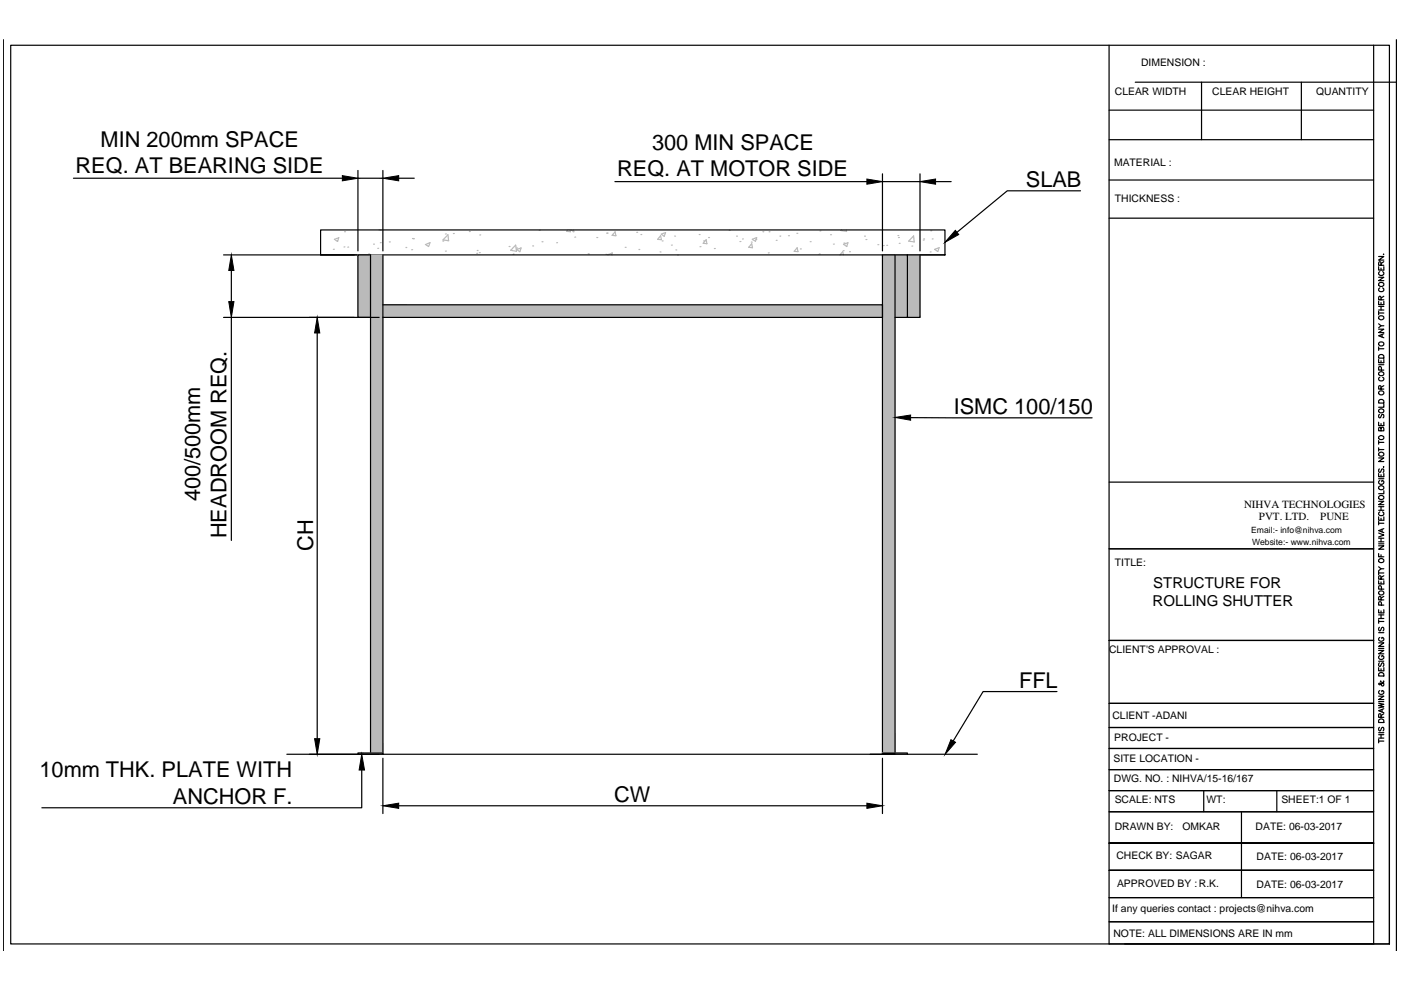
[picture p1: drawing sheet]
<svg xmlns="http://www.w3.org/2000/svg" width="297mm" height="210mm" viewBox="0 0 297 210" stroke-linecap="round" stroke-linejoin="round" font-family="sans-serif">
<!-- layer: 0 -->
<g fill="none" stroke="#bababa" stroke-width=".25">
<path d="M70.7 52.9h.1M70.9 50.7l.9-.3-.2 .8zM72.9 52.4h.1M73.1 49.1h.1M73.7 52.4h.1M78.2 53.8h.1M79.2 51.8h.1M80.1 52.6h.1M80.3 48.8h.5M80.6 51.5h.1M82.5 51.3h.1M86 52.5h.1"/>
<path d="M87.3 52.9h.1M87.4 50.6h.1M87.7 50.6h.1M90.2 51.8l1-.3-.3 .8zM93.9 51.1h.1M94.4 49.6h.1M94.4 53.2h.1M95 49.8l.1 1.2-1.2-.1zM96.1 49.5h.1M99.5 49.1h.1M101.1 53.7h.1M101.2 53.1h.1"/>
<path d="M101.6 53.6h.1M101.7 49.8h.1M107.9 52.3h.1M108.8 53.9h.1M109.3 52l.2 1.3-1.2-.2zM109.5 52.6h.1M109.5 52.9l1-.3-.3 .8zM112.9 52.1h.1M114.3 48.8h.1M114.9 51.3h.1M118 51.5h.1M120.4 48.8l-.3 .3h.8l-.1-.3"/>
<path d="M121.1 48.8l.4 .2 .1-.2M121.5 49.1h.1M121.9 50.3h.1M124.7 53.8h.1M126.5 50.4h.1M128.5 53.9h.1M128.6 49.4h.1M128.7 49.4h.1M128.9 54l.9-.4-.1 .4M129.9 49.9h.1M130.4 49.1l.2 .9-.8-.1zM132.5 52.4h.1"/>
<path d="M135 49.3h.1M135.5 52.9h.1M135.9 49.7h.1M139.9 53.4h.1M140.1 50l.1 .8-.8-.1zM140.2 49.6l.9-.3-.3 .8zM140.4 51.1h.1M142.4 52h.1M143 50.1h.1M143.3 53h.1M143.6 54h.1M148.2 49.7h.1"/>
<path d="M148.4 52.3h.1M149.2 51.1h.1M149.7 50.8l.2 .9-.8-.1zM150.2 50.4h.1M151.5 52.7h.1M154.6 48.8h.1M156.2 50.1h.1M156.9 51.2h.1M157.4 50.7h.1M159.3 51.3h.1M159.4 51.7l.1 .8-.8-.1zM159.5 50.7l.9-.3-.2 .8z"/>
<path d="M160.3 50.7h.1M161.7 49.1h.1M162.9 53.6h.1M163.1 49.1h.1M164.6 51h.1M165.3 50.1h.1M167.2 50h.1M168.9 49.5h.1M169 52.5l.2 .9-.8-.1zM169.7 52.8h.1M171.8 51.3h.1M173.7 53.8h.1"/>
<path d="M173.8 49h.1M176.1 49.8h.1M176.7 51.8h.1M178.1 54l.6-.6 .1 .6M178.4 48.8l-.1 .1 1.2 .2M178.8 53.2h.1M178.8 51.8l1-.3-.3 .8zM178.9 51.5h.1M179.4 48.8l.1 .3M180.1 53.4h.1M183.3 50.1h.1M183.6 50.8h.1"/>
<path d="M186.1 51.9h.1M187.3 52.1h.1M188 52h.1M190.4 49.9h.1M190.5 50.4h.1M190.7 51.6h.1M193.3 52.2h.1M193.7 50l.1 1.3-1.2-.2zM195.7 50.9h.1M195.8 50.7h.1M197.2 53.4h.1M197.3 48.9h.1"/>
<path d="M197.6 50.7h.1M198.1 52.9l1-.4-.3 .8z"/>
</g>
<g fill="none" stroke="#000" stroke-width=".25">
<path d="M.7 8.4v193.2M2.3 9.6h292.3v190.5h-292.3zM235.1 9.6v190.5h56.1v-190.5M240.7 17.4h55.4M254.7 17.4v12.2M275.9 17.4v12.2M296.1 8.4v193.2M15.6 37.8h57M75.9 36.1v17.1M75.9 37.8h5.3M81.2 36.1v17.1M84.5 37.8h3.3"/>
<path d="M130.4 38.5h53.4M187.1 36.9v16.3M187.1 38.5h8M195.1 36.9v16.3M198.4 38.5h3.3M235.1 29.6h56.1M235.1 23.4h56.1M235.1 38.2h56.1M47.4 54h33.8v105.9v-.2h-5.3v.2M49.1 57.3v6.7M68 48.8h132.3v5.2h-132.3zM187.1 54.3v-.3h2.7v105.7"/>
<path d="M192.4 54.3v-.3v13.3h-2.6M195.1 54v13.3h-2.7M200.3 54h-13.2v105.9h-2.6M229.1 40.5h-15.5l-10.7 8.8M235.1 46.3h56.1M292.3 58.8h1.1l-1.1 .7h1.1M292.3 56.5v.8h1.1v-.8M292.3 54.4h1.1l-1.1 .7h1.1M292.6 57.6a.45 .45 0 0 0-.3 .6 .45 .45 0 0 0 .7 .2 .42 .42 0 0 0 .4-.3 .42 .42 0 0 0-.3-.5M292.8 56.2v-.6l-.3-.1-.2 .1v.6h1.1M292.8 56.8v.5M293.3 53.9h.1"/>
<path d="M293.4 55.5l-.6 .4M47.4 67.3h33M49.1 67.3v47.3M67.3 70.6v86M78.6 67.3h-2.7v-13.3h2.7v105.7M81.2 64.6h105.9v2.7h-105.9M292.3 76.2v.7h1.1v-.7M292.3 69.8h1.1l-1.1 .7h1.1M292.3 63.9v.7h1.1v-.7M292.3 66v.7M292.3 73.6v.7M292.3 77.3h1.1"/>
<path d="M292.3 73.9h1.1M292.3 68.7l.5 .4M292.3 66.4h1.1M292.3 65.7h1.1M292.3 65h1.1M292.3 79a.51 .51 0 0 1 .8-.2 .51 .51 0 0 1 0 .8 .52 .52 0 0 1-.6 0 .52 .52 0 0 1-.2-.6zM292.3 75.4a.62 .62 0 0 1 1.1 .2v.3h-1.1zM292.3 67.2a.51 .51 0 0 1 .8-.3 .51 .51 0 0 1 .1 .8 .54 .54 0 0 1-.6 0 .54 .54 0 0 1-.3-.5zM292.6 80a.39 .39 0 0 0-.3 .5 .39 .39 0 0 0 .4 .3h.3a.39 .39 0 0 0 .4-.3 .39 .39 0 0 0-.3-.5M292.6 61a.46 .46 0 0 0-.3 .7 .46 .46 0 0 0 .7 .1 .42 .42 0 0 0 .4-.3 .42 .42 0 0 0-.3-.5M292.8 63.6v-.7l-.3-.1-.2 .1v.7h1.1M292.8 64.2v.4"/>
<path d="M292.8 65v.7M292.8 76.5v.4M292.9 78.5l-.1-.7h-.4l-.1 .7h1.1M293 70.9v.6M293.4 70.8l-1.1 .4 1.1 .4M293.4 69.1h-.6l-.5 .4M293.4 62.8l-.6 .4M193.1 88.5l38.4 .1M292.3 97.1h1.1l-1.1 .8h1.1M292.3 89.5v.7h1.1v-.7M292.3 93.4v.8M292.3 94.9v.8"/>
<path d="M292.3 95.3h1.1M292.3 93.8h1.1M292.3 96.1a.51 .51 0 0 1 .8-.2 .51 .51 0 0 1 0 .8 .52 .52 0 0 1-.6 0 .52 .52 0 0 1-.2-.6zM292.3 92.6a.51 .51 0 0 1 .8-.2 .51 .51 0 0 1 0 .8 .52 .52 0 0 1-.6 0 .52 .52 0 0 1-.2-.6zM292.3 86.9a.51 .51 0 0 1 .8-.2 .51 .51 0 0 1 0 .8 .52 .52 0 0 1-.6 0 .52 .52 0 0 1-.2-.6zM292.3 84.9a.62 .62 0 0 1 1.1 .2v.4h-1.1zM292.5 99.4l-.2 .3v.4h.4l.2-.6 .3-.1 .2 .3-.2 .4M292.5 87.9l-.2 .2v.4h.4l.2-.5 .3-.1 .2 .2-.2 .5M292.8 90.9l.2-.3 .3 .1 .1 .2v.4h-1.1l.1-.6 .2-.1 .2 .1v.6M292.8 82.5v-.6l-.4-.1-.1 .7h1.1M292.8 89.8v.4M293.4 98.9v.1z"/>
<path d="M293.4 85.7v.6h-1.1M293.4 81.8l-.6 .3M235.1 116.4h56.1M235.1 102.2h56.1M292.3 117.4v.7h1.1M292.3 115.7h1.1l-1.1 .7h1.1M292.3 113l1.1 .4-1.1 .5M292.3 109.6v.7h1.1v-.7M292.3 106.3h1.1l-1.1 .7h1.1M292.3 100.4v.7h1.1v-.7M292.3 110.6v.7M292.3 115.3h1.1"/>
<path d="M292.3 114.9h1.1M292.3 114.1h1.1M292.3 110.9h1.1M292.3 108.2h1.1M292.3 107.4h1.1M292.3 101.5h1.1M292.3 103.2a.51 .51 0 0 1 .8-.2 .51 .51 0 0 1 0 .8 .52 .52 0 0 1-.6 0 .52 .52 0 0 1-.2-.6zM292.6 108.5a.46 .46 0 0 0-.3 .7 .46 .46 0 0 0 .7 .1 .42 .42 0 0 0 .4-.3 .42 .42 0 0 0-.3-.5M292.6 101.9a.45 .45 0 0 0-.3 .6 .45 .45 0 0 0 .7 .2 .4 .4 0 0 0 .4-.4 .4 .4 0 0 0-.4-.4v.2M292.8 100.7v.4M292.8 107.4v.8M292.8 109.9v.4"/>
<path d="M292.8 114.1v.8M292.8 117.6v.5M293 112.2v.6M293.4 112.1l-1.1 .4 1.1 .4M293.4 104v.7h-1.1M291.2 135.8h-56.1h56.1M292.3 137.9h1.1l-1.1 .7h1.1M292.3 136.3h1.1l-1.1 .8h1.1M292.3 129.3v.6h1.1v-.6M292.3 123.1v.7h1.1v-.7M292.3 121.1v.8M292.3 131.4v.8"/>
<path d="M292.3 137.5h1.1M292.3 134.1h1.1M292.3 131.8h1.1M292.3 131.1h1.1M292.3 130.4h1.1M292.3 121.5h1.1M292.3 120.2l.5 .4M292.5 133l-.2 .3v.3l.4 .1 .2-.6 .3-.1 .2 .3-.2 .5M292.6 139a.45 .45 0 0 0-.3 .6 .45 .45 0 0 0 .7 .2 .4 .4 0 0 0 .4-.4 .4 .4 0 0 0-.4-.4v.3M292.6 135.2a.45 .45 0 0 0-.3 .6 .45 .45 0 0 0 .7 .2 .4 .4 0 0 0 .4-.4 .4 .4 0 0 0-.4-.4v.2M292.8 127.2v-.6l-.3-.2-.2 .2v.6h1.1M292.8 122.8v-.6l-.4-.1-.1 .7h1.1"/>
<path d="M292.8 123.4v.4M292.8 129.5v.4M292.8 130.4v.7M292.9 128.3l-.1-.6-.4-.1-.1 .7h1.1M292.9 124.9l-.1-.6-.4-.1-.1 .7h1.1M293.4 120.6h-.6l-.5 .4M293.4 126.4l-.6 .4M293.4 122.1l-.6 .3M294.6 136.6v63.5h-56.2M60.8 159.9h146.4M189.8 159.9h-2.7v-.2h5.3v.2M224.1 146.6h-15.7l-6.3 10.5"/>
<path d="M235.1 149.1h56.1M235.1 154.2h56.1M235.1 158.7h56.1M292.3 149.1l1.1 .2-1.1 .3 1.1 .2-1.1 .3M292.3 147.6h1.1l-1.1 .7h1.1M292.3 141.5v.7h1.1v-.7M292.3 157.1h1.1M292.3 156.7v.8M292.3 156.5h1.1M292.3 155.8h1.1M292.3 155.3h1.1M292.3 148.7h1.1"/>
<path d="M292.3 140.2h1.1M292.3 152.6a.62 .62 0 0 1 1.1 .2v.4h-1.1zM292.3 142.8a.6 .6 0 0 1 .8-.2 .6 .6 0 0 1 .3 .7h-1.1zM292.5 154.2l-.2 .3v.3l.4 .1 .2-.6 .3-.1 .2 .3-.2 .5M292.5 140.5l-.2 .3v.4l.4 .1 .2-.6 .3-.2 .2 .3-.2 .5M292.6 146.4a.45 .45 0 0 0-.3 .6 .45 .45 0 0 0 .7 .2 .4 .4 0 0 0 .4-.4 .4 .4 0 0 0-.4-.4v.3M292.8 144.4l-.1 .1a.73 .73 0 0 1 .6 .9h-.3l-.4-.5h-.3v.2a.96 .96 0 0 0 1.1-.7h-.1M292.8 152.1l-.1-.7h-.3l-.1 .7h1.1M292.8 141.8v.4M292.8 155.8v.7M293 150.4v.5M293.4 150.3l-1.1 .4 1.1 .4"/>
<path d="M293.4 151.3l-.6 .4M76.7 163.3v8h-67.8M81.2 160.8v11.7M84.5 170.8h99.3M187.1 160.8v11.7M235.1 163.2h56.1M235.1 172.1h56.1M235.1 178.8h56.1M255.2 167.6v4.5M263.2 172.1v18.2M270.7 167.6v4.5M291.2 167.6h-56.1h56.1"/>
<path d="M291.2 178.8h-56.1h56.1M235.1 190.3h56.1M235.1 195.4h56.1M291.2 184.5h-56.1h56.1M296.1 201.6h.1"/>
<circle cx="292.8" cy="72.9" r=".51"/>
<circle cx="292.8" cy="60.3" r=".51"/>
<circle cx="292.8" cy="83.3" r=".51"/>
<circle cx="292.8" cy="105.5" r=".52"/>
<circle cx="292.8" cy="118.9" r=".52"/>
<circle cx="292.8" cy="125.7" r=".51"/>
</g>
<g fill="#bababa" stroke="#bababa" stroke-width=".21">
<path d="M78.6 54v105.7h2.6zM78.6 54h2.6v105.7z"/>
<path d="M81.2 64.6v2.7h105.9zM81.2 64.6h105.9v2.7z"/>
<path d="M192.4 54v13.3h2.7zM192.4 54h2.7v13.3z"/>
<path d="M189.8 54v13.3h2.6zM189.8 54h2.6v13.3z"/>
<path d="M75.9 54v13.3h2.7zM75.9 54h2.7v13.3z"/>
<path d="M187.1 54v105.7h2.7zM187.1 54h2.7v105.7z"/>
<path d="M75.9 159.7v.2h5.3zM75.9 159.7h5.3v.2z"/>
<path d="M187.1 159.7v.2h5.3zM187.1 159.7h5.3v.2z"/>
</g>
<g fill="#000" stroke="#000" stroke-width=".21">
<path d="M72.6 37.2l3.3 .6-3.3 .5zM81.2 37.8l3.3-.6v1.1zM183.8 38l3.3 .5-3.3 .6zM195.1 38.5l3.3-.5v1.1zM49.1 54l.5 3.3h-1.1zM202.6 48.8l.7 .9-3 1.7zM48.5 64h1.1l-.5 3.3zM67.3 67.3l.5 3.3h-1.1zM189.8 88.5l3.3-.5v1.1zM66.7 156.6h1.1l-.5 3.3zM201.6 156.8l1 .6-2.2 2.5zM76.7 159.9l.6 3.4h-1.2z"/>
<path d="M81.2 170.8l3.3-.5v1.1zM183.8 170.3l3.3 .5-3.3 .6z"/>
</g>
<g font-size="4.6">
<text x="21.3" y="31.1">MIN 200mm SPACE</text>
<text x="138.2" y="31.9">300 MIN SPACE</text>
<text x="16" y="36.7">REQ. AT BEARING SIDE</text>
<text x="130.8" y="37.4">REQ. AT MOTOR SIDE</text>
<text x="217.5" y="39.6">SLAB</text>
<text x="202.2" y="87.7">ISMC 100/150</text>
<text x="42.4" y="106.3" transform="rotate(-90 42.4 106.3)">400/500mm</text>
<text x="48" y="114.1" transform="rotate(-90 48 114.1)">HEADROOM REQ.</text>
<text x="66.4" y="116.9" transform="rotate(-90 66.4 116.9)">CH</text>
<text x="216.1" y="145.8">FFL</text>
<text x="8.4" y="164.8">10mm THK. PLATE WITH</text>
<text x="36.6" y="170.4">ANCHOR F.</text>
<text x="130.2" y="170">CW</text>
</g>
<g font-size="3.2">
<text x="244.5" y="124.7">STRUCTURE FOR</text>
<text x="244.4" y="128.5">ROLLING SHUTTER</text>
</g>
<g font-size="2.3">
<text x="263.8" y="107.8">NIHVA TECHNOLOGIES</text>
<text x="266.9" y="110.3">PVT. LTD.</text>
<text x="279.9" y="110.3">PUNE</text>
</g>
<g font-size="2.2">
<text x="241.9" y="14.1">DIMENSION :</text>
<text x="236.4" y="20.1">CLEAR WIDTH</text>
<text x="257" y="20.1">CLEAR HEIGHT</text>
<text x="279" y="20.1">QUANTITY</text>
<text x="236.2" y="35.2">MATERIAL :</text>
<text x="236.4" y="42.7">THICKNESS :</text>
<text x="236.4" y="120">TITLE:</text>
<text x="235.1" y="138.5">CLIENT'S APPROVAL :</text>
<text x="235.9" y="152.4">CLIENT -ADANI</text>
<text x="236.1" y="161.5">SITE LOCATION -</text>
<text x="236.2" y="157.1">PROJECT -</text>
<text x="236.2" y="165.9">DWG. NO. : NIHVA/15-16/167</text>
<text x="236.3" y="170.3">SCALE: NTS</text>
<text x="255.8" y="170.2">WT:</text>
<text x="271.7" y="170.3">SHEET:1 OF 1</text>
<text x="236.3" y="175.9">DRAWN BY:</text>
<text x="250.7" y="176">OMKAR</text>
<text x="266.2" y="175.9">DATE: 06-03-2017</text>
<text x="236.7" y="182.1">CHECK BY: SAGAR</text>
<text x="266.4" y="182.4">DATE: 06-03-2017</text>
<text x="236.8" y="188">APPROVED BY :R.K.</text>
<text x="266.4" y="188.3">DATE: 06-03-2017</text>
<text x="235.8" y="193.4">If any queries contact : projects@nihva.com</text>
<text x="236.1" y="198.6">NOTE: ALL DIMENSIONS ARE IN mm</text>
</g>
<g font-size="1.8">
<text x="265.3" y="113">Email:- info@nihva.com</text>
<text x="265.5" y="115.6">Website:- www.nihva.com</text>
</g>
</svg>
